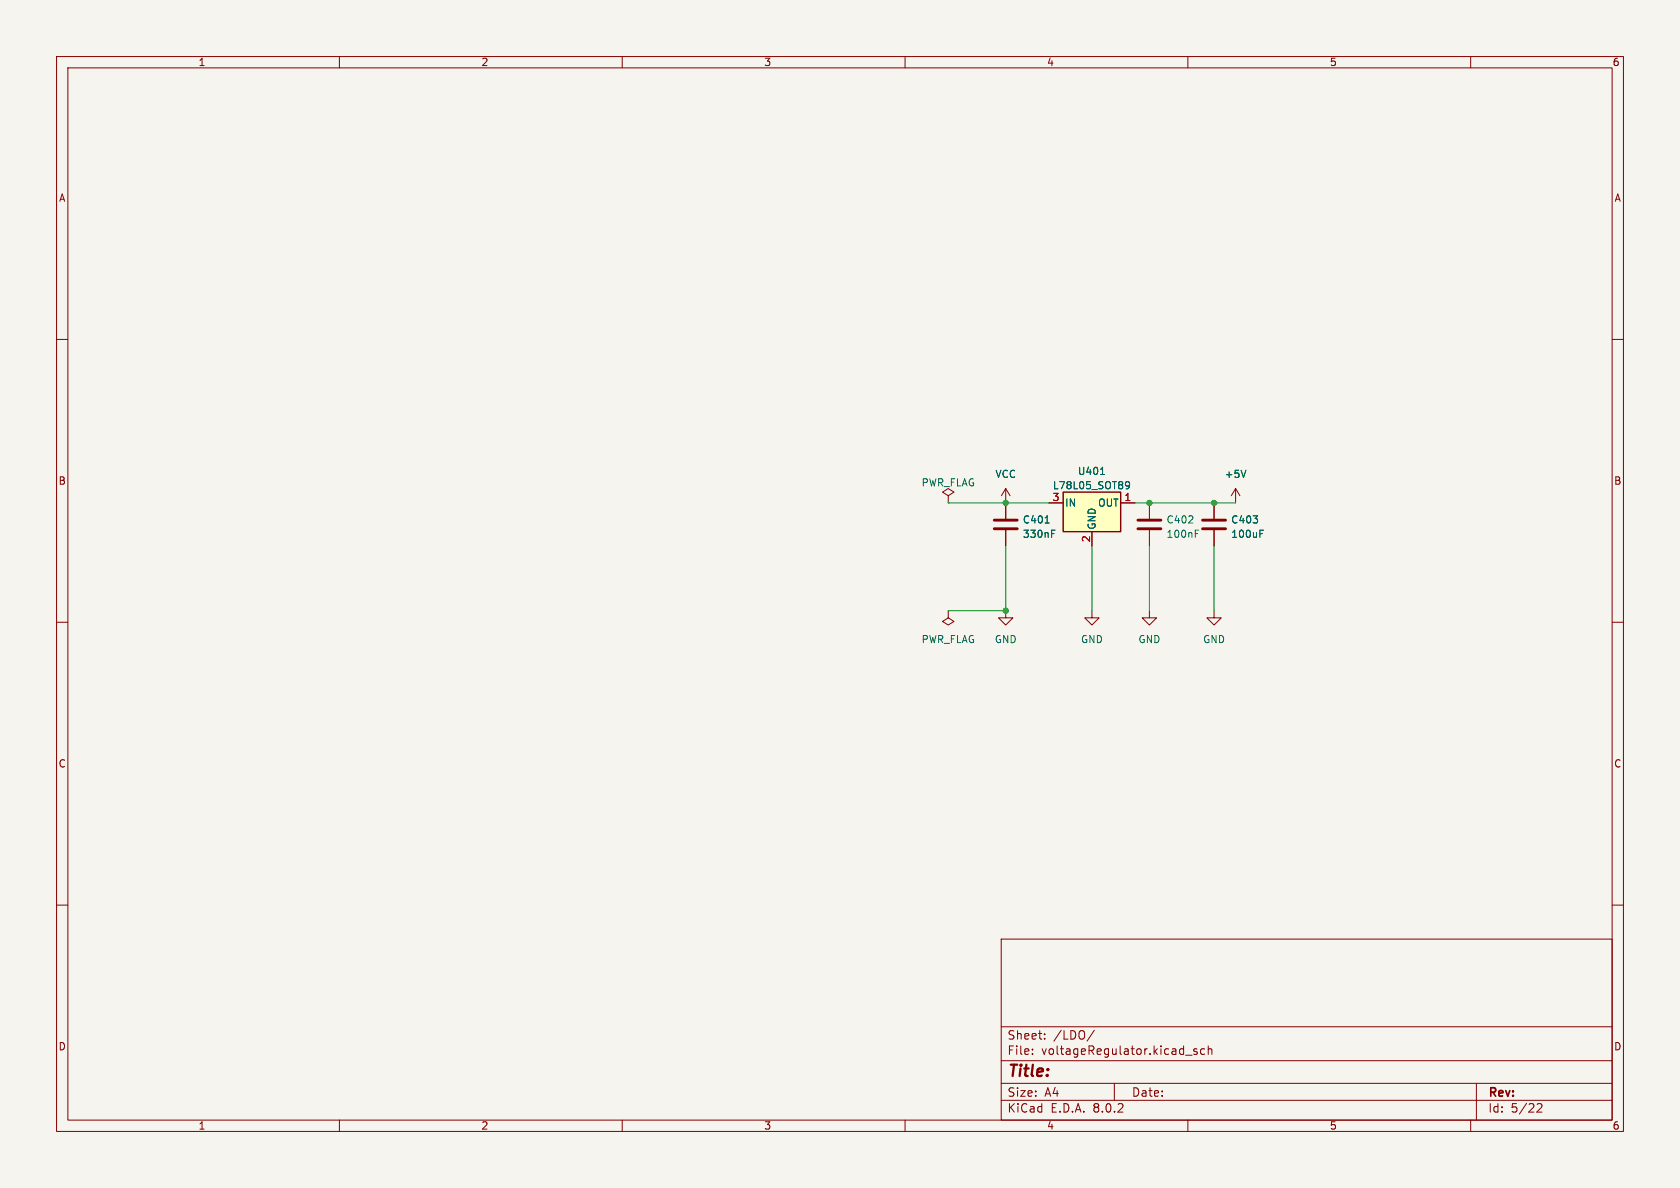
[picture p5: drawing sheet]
<svg xmlns="http://www.w3.org/2000/svg" width="297mm" height="210mm" viewBox="0 0 297 210" stroke-linecap="round" stroke-linejoin="round" font-family="sans-serif">
<path d="M0 0h297v210h-297z" fill="#f5f4ef" stroke="#f5f4ef" stroke-width=".18"/>
<g fill="none" stroke="#840000" stroke-width=".18">
<path d="M10 10h277v190h-277zM12 12h273v186h-273zM60 10v2M110 10v2M160 10v2M210 10v2M260 10v2M10 60h2M285 60h2M203.2 88.9v2.8M203.2 93.7v2.8M214.6 88.9v2.8"/>
<path d="M214.6 93.7v2.8M218.4 86.4l-.7 1.2M218.4 86.4v2.5M218.4 86.4l.8 1.2M10 110h2M167.6 108v1.2l1.1 .7-1.1 .6-1-.6 1-.7M167.6 108h.1M177.8 108v1.2h1.3l-1.3 1.3-1.3-1.3h1.3M193 108v1.2h1.3l-1.3 1.3-1.2-1.3h1.2M203.2 108v1.2h1.3l-1.3 1.3-1.3-1.3h1.3M214.6 108v1.2h1.3l-1.3 1.3-1.2-1.3h1.2M285 110h2"/>
<path d="M10 160h2M285 160h2M177 166h108v32h-108zM60 198v2M110 198v2M160 198v2M177 194.5h108M177 191.5h108M177 187.5h108M177 181.5h108M182.5 186.3v.1M182.5 185.5v.1"/>
<path d="M184.7 183.6v.1M184.7 182.8v.1M193.5 182.1l-1.3 2M197 191.5v3M209.6 186.5h1.1M210 198v2M211.6 185.5l-.4-.1-.2 .2 .1 .2 .5 .2v.3h-.6M213 185.5l-.5-.1-.3 .3v.4l.2 .2h.6M213.6 185.5l.2-.1 .4 .1v.9M213.6 184.9v1.5M260 198v2M261 191.5v6.5"/>
<path d="M271.7 195.2l.6-.1 .2 .1 .1 .3-.9 1.1h.9"/>
</g>
<path d="M201.2 93.5h4M201.2 91.9h4M212.6 93.5h4.1M212.6 91.9h4.1" fill="none" stroke="#840000" stroke-width=".51"/>
<path d="M211.3 94.3h.4M211.3 93.7h.6M220.3 83.1l-.5 1.3M222.7 94.3h.5M222.7 93.7h.6" fill="none" stroke="#006464" stroke-width=".18"/>
<path d="M188 87h10.1v7h-10.1z" fill="#ffffc2"/>
<path d="M188 87h10.1v7h-10.1z" fill="none" stroke="#840000" stroke-width=".25"/>
<path d="M167.6 87.6l1.1-.6-1.1-.6-1 .6 1 .6v1.3M167.6 88.9h.1M177.8 86.4v5.3M177.8 93.7v2.8M177.8 86.4l-.8 1.2M177.8 86.4l.8 1.2M185.4 88.9h2.6M193 94v2.5M198.1 88.9h2.6M214.6 88.9v2.8M214.6 93.7v2.8" fill="none" stroke="#840000" stroke-width=".18"/>
<path d="M184.8 92.5h.7M185.9 94.3h.4M185.9 93.7h.6M194.6 83.9h.7M199 85.3l.2-.2 .4 .2a.84 .84 0 0 1-.3 1.1h-.2M199.7 85.7l-.2 .2-.5-.1M220.3 83.1l-.5 1.3M222.7 94.3h.5M222.7 93.7h.6" fill="none" stroke="#006464" stroke-width=".18"/>
<path d="M175.8 93.5h4M175.8 91.9h4" fill="none" stroke="#840000" stroke-width=".51"/>
<path d="M167.6 88.9h17.8M177.8 96.5v11.5h-10.2M193 96.5v11.5M200.7 88.9h17.7M203.2 96.5v11.5M214.6 96.5v11.5" fill="none" stroke="#009600" stroke-width=".18"/>
<g fill="#009600" stroke="#009600" stroke-width=".18">
<circle cx="177.8" cy="108" r=".46"/>
<circle cx="203.2" cy="88.9" r=".46"/>
<circle cx="214.6" cy="88.9" r=".46"/>
<circle cx="177.8" cy="88.9" r=".46"/>
</g>
<text font-size="2.8" fill="#840000" x="178" y="190.9">Title:</text>
<g font-size="2.1" fill="#840000">
<text x="178" y="184">Sheet:</text>
<text x="186.2" y="184">/LDO/</text>
<text x="178" y="186.7">File:</text>
<text x="184.1" y="186.7">voltageRegulator.kicad_sch</text>
<text x="178" y="196.9">KiCad</text>
<text x="178" y="194.1">Size:</text>
<text x="184.7" y="194.1">A4</text>
<text x="185.7" y="196.9">E.D.A.</text>
<text x="193.3" y="196.9">8.0.2</text>
<text x="200" y="194.1">Date:</text>
<text x="263" y="194.3">Rev:</text>
<text x="263" y="196.9">Id:</text>
<text x="267.1" y="196.9">5/22</text>
</g>
<g font-size="1.8" fill="#840000">
<text x="35" y="11.9">1</text>
<text x="85" y="11.9">2</text>
<text x="135" y="11.9">3</text>
<text x="185" y="11.9">4</text>
<text x="235" y="11.9">5</text>
<text x="285" y="11.9">6</text>
<text x="10.3" y="35.9">A</text>
<text x="285.3" y="35.9">A</text>
<text x="10.3" y="85.9">B</text>
<text x="285.3" y="85.9">B</text>
<text x="10.3" y="135.9">C</text>
<text x="285.3" y="135.9">C</text>
<text x="10.3" y="185.9">D</text>
<text x="285.3" y="185.9">D</text>
<text x="35" y="199.9">1</text>
<text x="85" y="199.9">2</text>
<text x="135" y="199.9">3</text>
<text x="185" y="199.9">4</text>
<text x="235" y="199.9">5</text>
<text x="285" y="199.9">6</text>
</g>
<g font-size="1.8" fill="#006464">
<text x="162.8" y="86.2">PWR_FLAG</text>
<text x="175.9" y="84.7">VCC</text>
<text x="186" y="86.7">L78L05_SOT89</text>
<text x="188.2" y="89.8">IN</text>
<text x="190.5" y="84.2">U401</text>
<text x="194" y="89.8">OUT</text>
<text x="216.4" y="84.7">+5V</text>
<text x="180.7" y="92.7">C401</text>
<text x="180.7" y="95.3">330nF</text>
<text x="193.9" y="93.7" transform="rotate(-90 193.9 93.7)">GND</text>
<text x="206.1" y="92.7">C402</text>
<text x="206.1" y="95.3">100nF</text>
<text x="217.6" y="92.7">C403</text>
<text x="217.6" y="95.3">100uF</text>
<text x="162.8" y="113.9">PWR_FLAG</text>
<text x="175.8" y="113.9">GND</text>
<text x="191" y="113.9">GND</text>
<text x="201.2" y="113.9">GND</text>
<text x="212.6" y="113.9">GND</text>
</g>
<g font-size="1.8" fill="#a90000">
<text x="186" y="88.6">3</text>
<text x="198.7" y="88.6">1</text>
<text x="192.8" y="96" transform="rotate(-90 192.8 96)">2</text>
</g>
</svg>
